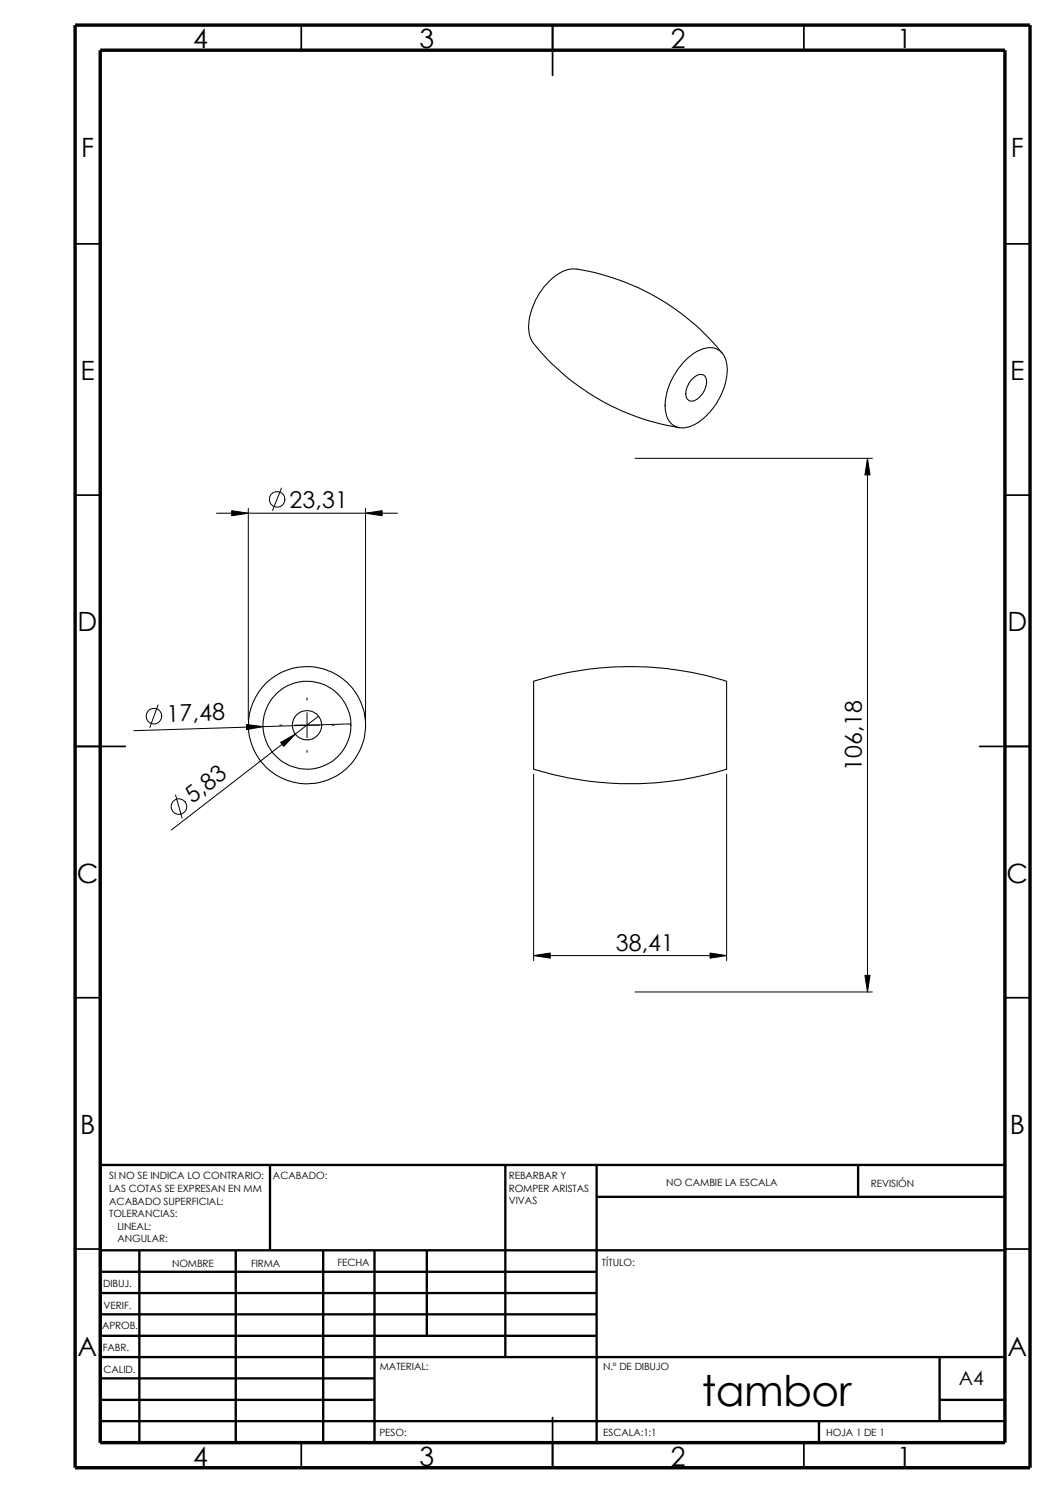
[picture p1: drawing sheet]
<svg xmlns="http://www.w3.org/2000/svg" width="210mm" height="297mm" viewBox="0 0 210 297" stroke-linecap="round" stroke-linejoin="round" font-family="sans-serif">
<g fill="none" stroke="#000" stroke-width=".34">
<path d="M59.9 5v5M109.9 5v10M159.9 5v5M14.9 48.5h5M199.9 48.5h5M14.9 98.5h5M199.9 98.5h5M14.9 148.5h10M194.9 148.5h10M14.9 198.5h5M199.9 198.5h5M14.9 248.5h5"/>
<path d="M199.9 248.5h5M59.9 287v5M109.9 282v10M159.9 287v5"/>
</g>
<g fill="none" stroke="#000" stroke-width=".47">
<path d="M53.7 231.8v17M100.5 231.8v38.2M118.7 238.1h81.2M118.7 231.8v55.2M170.7 231.8v6.3M199.9 231.8h-180v55.2M19.9 253h98.8M19.9 257.3h98.8M19.9 248.8h180M27.7 248.8v38.2M46.9 248.8v38.2M64.3 248.8v38.2"/>
<path d="M74.5 248.8v38.2M84.9 248.8v17M19.9 261.5h98.8M19.9 265.8h98.8M19.9 278.5h54.6M19.9 270h180M19.9 274.2h54.6M186.9 278.5h13M186.9 270v12.7M19.9 282.7h180M162.9 282.7v4.3"/>
</g>
<path d="M14.9 5h190v287h-190zM19.9 10h180v277h-180z" fill="none" stroke="#000" stroke-width=".68" stroke-linecap="butt"/>
<g fill="none" stroke="#000" stroke-width=".21">
<path d="M114.6 53.5a7.8 7.8 0 0 0-6.2 3.4 13 13 0 0 0-3.1 9.4 6.2 6.2 0 0 0 2.1 3.5 46.5 46.5 0 0 0 27.8 15.3M114.6 53.6a46.4 46.4 0 0 1 29.1 16.7M135.9 72.1a7.3 7.3 0 0 1 6-2.9 3.6 3.6 0 0 1 2.8 3.7 13.3 13.3 0 0 1-6.9 11.7 3.6 3.6 0 0 1-5.4-3 13 13 0 0 1 3.5-9.5zM137.6 75.6a2.11 2.11 0 0 1 2.5-.9 2.76 2.76 0 0 1-.2 3.4 2.83 2.83 0 0 1-2.7 1.7 1.76 1.76 0 0 1-.6-2.3l.4-1.2zM106.2 135.6a65.5 65.5 0 0 1 18-3h2.4a65.2 65.2 0 0 1 18 3v17.4a68.6 68.6 0 0 1-17.3 2.9h-3.9a67.6 67.6 0 0 1-17.2-2.9z"/>
<circle cx="61.1" cy="144.3" r="11.7"/>
<circle cx="61.1" cy="144.3" r="8.7"/>
<circle cx="61.1" cy="144.3" r="2.92"/>
</g>
<g fill="none" stroke="#000" stroke-width=".2">
<path d="M56 97.1l-1.8 4.5M126.4 91.2h47.2M172.6 91.2l.5 3.3h-1zM172.6 91.2v106.2M43.1 102.1h36M46.1 101.6l3.3 .5-3.3 .5zM49.4 101.1v42.2M72.7 102.1l3.3-.5v1zM72.7 101.1v42.2M61.1 138.9v.4M31.5 140.3l-1.7 4.4M34.9 158.2l1.3 4.6"/>
<path d="M49 144.1l3.3 .5-3.2 .6zM55.7 144.3h.4M55.8 147.7l3-1.7-2.3 2.5zM58.6 144.3h5M61.1 141.8v5M61.1 149.3v.4M63.4 142.5l-29.3 22.6M66.1 144.3h.4M69.8 144l-43.2 1.4M106.2 154v37.1M144.6 154v37.1M106.2 190.1l3.3-.5v1z"/>
<path d="M106.2 190.1h38.4M126.4 197.4h47.2M141.3 189.6l3.3 .5-3.3 .5zM172.1 194.1h1l-.5 3.3z"/>
<circle cx="55.1" cy="99.4" r="1.56"/>
<circle cx="30.6" cy="142.5" r="1.56"/>
<circle cx="35.6" cy="160.5" r="1.55"/>
</g>
<path d="M172.6 91.2l.5 3.3h-1zM46.1 101.6l3.3 .5-3.3 .5zM72.7 102.1l3.3-.5v1zM49 144.1l3.3 .5-3.2 .6zM55.8 147.7l3-1.7-2.3 2.5zM106.2 190.1l3.3-.5v1zM141.3 189.6l3.3 .5-3.3 .5zM172.1 194.1h1l-.5 3.3z" fill="#000"/>
<text font-size="8.4" x="139.6" y="279.7">tambor</text>
<g font-size="5.3">
<text x="38.4" y="9.6">4</text>
<text x="83.4" y="9.6">3</text>
<text x="133.5" y="9.6">2</text>
<text x="178.5" y="9.6">1</text>
<text x="16.1" y="31.3">F</text>
<text x="201.1" y="31.3">F</text>
<text x="16" y="75.6">E</text>
<text x="201" y="75.6">E</text>
<text x="15.5" y="125.6">D</text>
<text x="200.4" y="125.6">D</text>
<text x="15.3" y="175.6">C</text>
<text x="200.3" y="175.6">C</text>
<text x="15.9" y="225.6">B</text>
<text x="200.9" y="225.6">B</text>
<text x="15.5" y="269.8">A</text>
<text x="200.4" y="269.8">A</text>
<text x="38.4" y="291.6">4</text>
<text x="83.4" y="291.6">3</text>
<text x="133.5" y="291.6">2</text>
<text x="178.5" y="291.6">1</text>
</g>
<g font-size="4.6">
<text x="57.6" y="101.1">23,31</text>
<text x="33.2" y="143.6" transform="rotate(-2 33.2 143.6)">17,48</text>
<text x="171.5" y="153.5" transform="rotate(-90 171.5 153.5)">106,18</text>
<text x="38.3" y="159.9" transform="rotate(-38 38.3 159.9)">5,83</text>
<text x="122.5" y="189.2">38,41</text>
</g>
<text font-size="3.9" x="190.8" y="275.5">A4</text>
<g font-size="2">
<text x="21.7" y="234.7">SI NO SE INDICA LO CONTRARIO:</text>
<text x="21.7" y="237.2">LAS COTAS SE EXPRESAN EN MM</text>
<text x="21.7" y="239.6">ACABADO SUPERFICIAL:</text>
<text x="54.3" y="234.7">ACABADO:</text>
<text x="101.2" y="239.6">VIVAS</text>
<text x="101.2" y="234.6">REBARBAR Y</text>
<text x="101.2" y="237.1">ROMPER ARISTAS</text>
<text x="132.5" y="236">NO CAMBIE LA ESCALA</text>
<text x="173.3" y="236.2">REVISIÓN</text>
<text x="21.7" y="242.1">TOLERANCIAS:</text>
<text x="23.4" y="244.6">LINEAL:</text>
<text x="23.4" y="247.1">ANGULAR:</text>
<text x="67.1" y="252">FECHA</text>
<text x="119.8" y="252">TÍTULO:</text>
<text x="20.5" y="256.1">DIBUJ.</text>
<text x="34.2" y="252.1">NOMBRE</text>
<text x="50" y="252">FIRMA</text>
<text x="20.6" y="260.4">VERIF.</text>
<text x="20.3" y="264.5">APROB.</text>
<text x="20.4" y="268.8">FABR.</text>
<text x="20.6" y="273.2">CALID.</text>
<text x="75.6" y="272.6">MATERIAL:</text>
<text x="120" y="272.6">N.º DE DIBUJO</text>
<text x="75.5" y="285.6">PESO:</text>
<text x="120" y="285.7">ESCALA:1:1</text>
<text x="164.4" y="285.7">HOJA 1 DE 1</text>
</g>
</svg>
